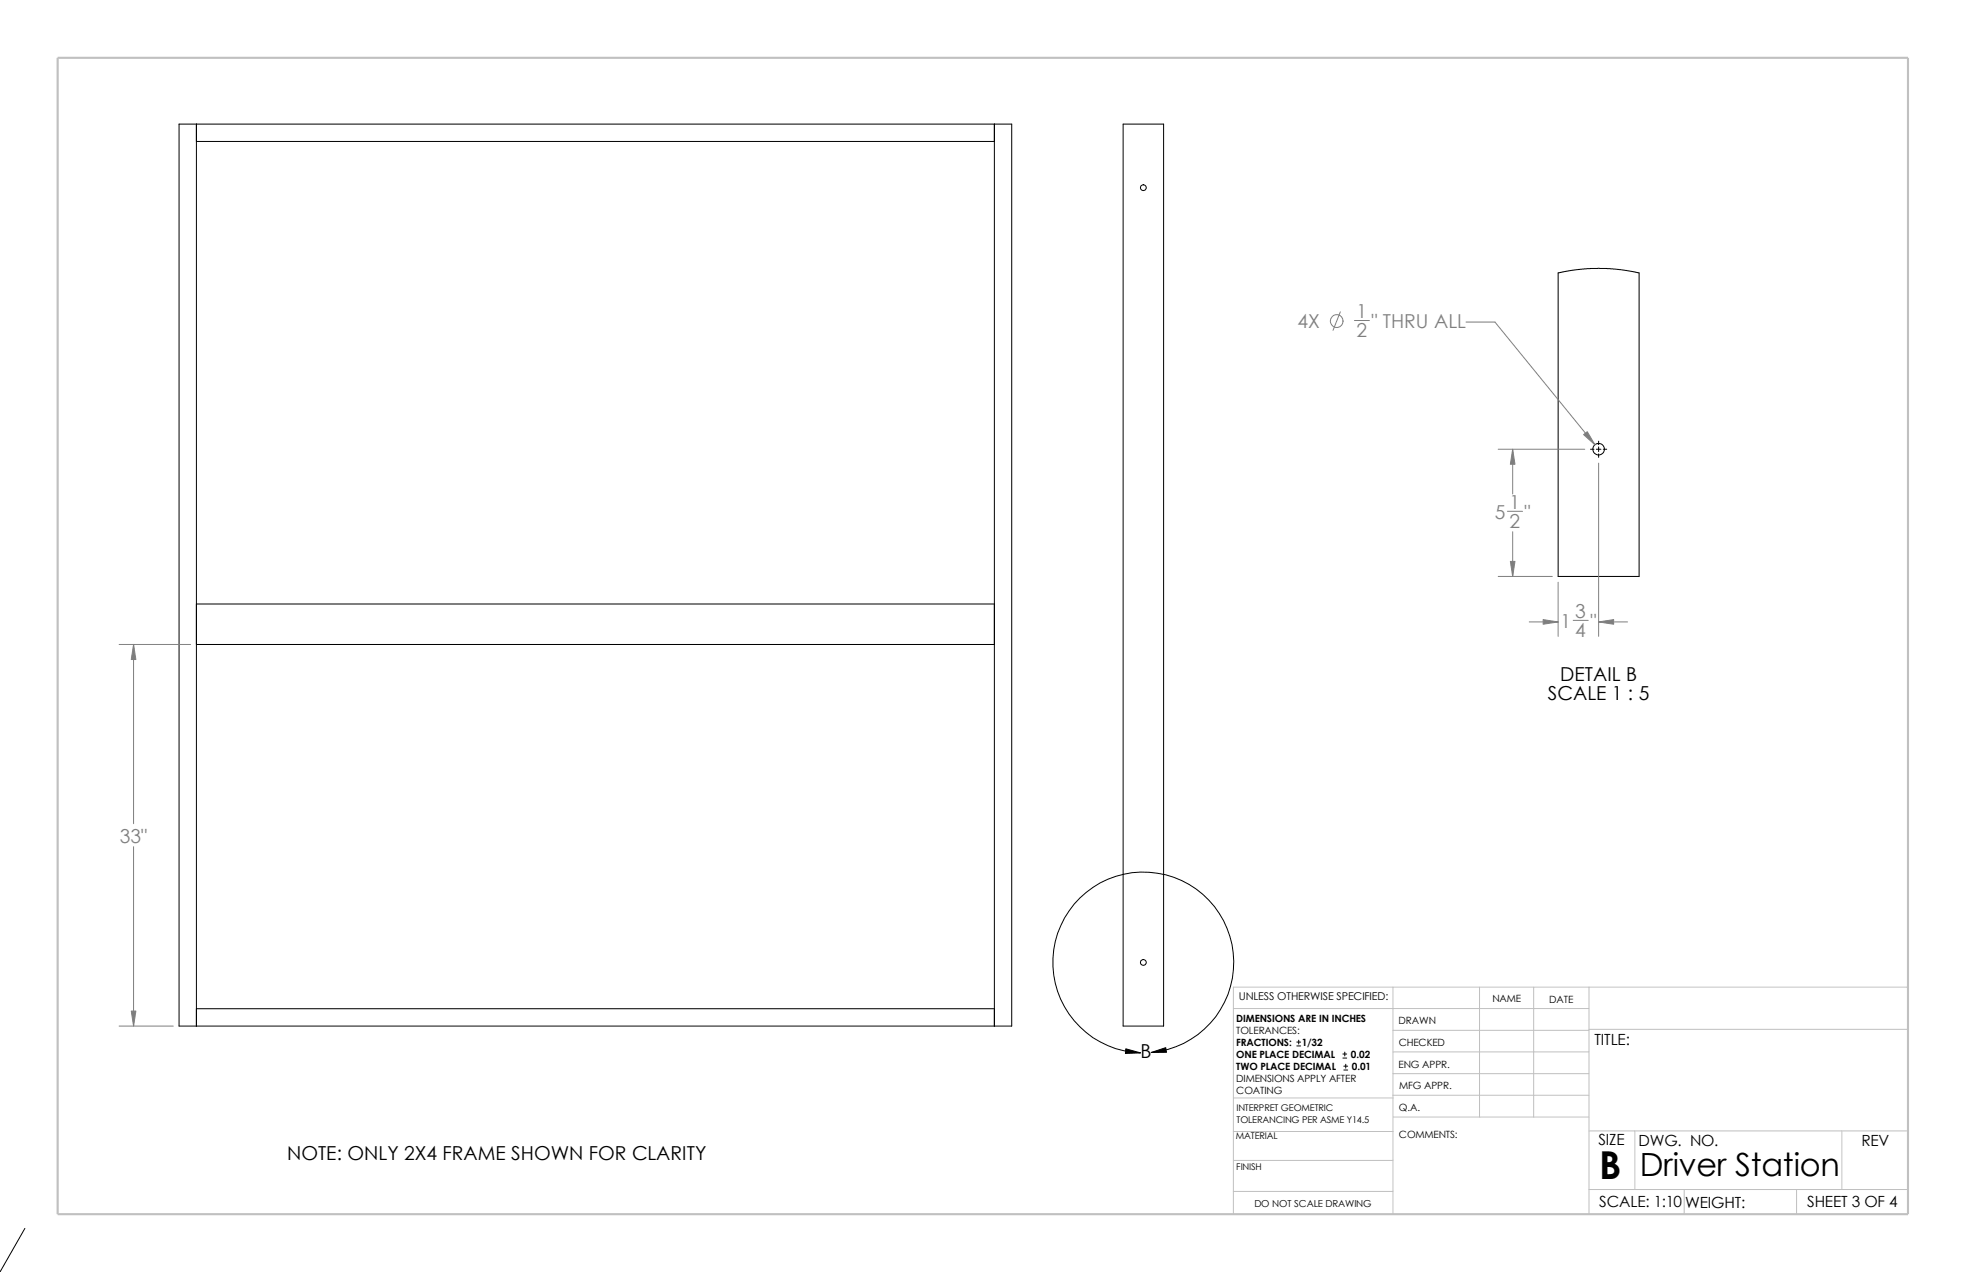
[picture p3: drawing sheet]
<svg xmlns="http://www.w3.org/2000/svg" width="432mm" height="279mm" viewBox="0 0 432 279" stroke-linecap="round" stroke-linejoin="round" font-family="sans-serif">
<g fill="none" stroke="#c0c0c0" stroke-width=".22">
<path d="M305.9 216.8v49.9M325 216.8v28.6M336.8 216.8v28.6M349 216.8v49.9M419.1 216.8h-148.2v49.9M270.9 221.5h78.1M305.9 226.3h43.1M305.9 231.1h43.1M305.9 235.8h43.1M349 226.1h70.1M270.9 248.5h35.1M270.9 254.9h35"/>
<path d="M270.9 241.2h35.1M305.9 240.6h43.1M306 245.4h43M349 248.4h70.1M359.1 248.4v12.9M404.5 248.4v12.9M270.9 261.7h35M349 261.3h70.1M369.9 261.3v5.4M394.6 261.3v5.4"/>
</g>
<path d="M12.7 12.7h406.4v254h-406.4z" fill="none" stroke="#c0c0c0" stroke-width=".47"/>
<g fill="none" stroke="#000" stroke-width=".22">
<path d="M39.3 27.3h182.9v198.1h-182.9zM43.1 27.3v198.1M43.1 31.1h175.3M218.4 27.3v198.1M246.7 27.3h8.9v198.1h-8.9zM342.2 59.9l4.1-.7 4.6-.3 5 .3 4.1 .7v66.7h-17.8zM349.3 98.7h.8M350.6 98.7h1M351.1 96.9v.8M351.1 98.2v1M351.1 99.7v.8M352.1 98.7h.8"/>
<path d="M43.1 132.7h175.3M43.1 141.6h175.3M43.1 221.6h175.3M252.9 231.2a19.8 19.8 0 0 0 15.3-30 19.8 19.8 0 0 0-33.7-.7 19.8 19.8 0 0 0 14.2 30.6l1.8 .2M284.8 229.7h.9M284.8 228.9h.9M285.2 228.5v.8M294.9 232.4h.9M294.9 231.5h.9M295.1 235h.9M295.1 234.2h.9M295.4 231.1v.8"/>
<path d="M295.6 233.8v.8M5.5 269.8l-5.6 9.5"/>
<circle cx="251.1" cy="41.2" r=".64"/>
<circle cx="351.1" cy="98.7" r="1.27"/>
<circle cx="251.1" cy="211.4" r=".64"/>
</g>
<g fill="none" stroke="#808080" stroke-width=".22">
<path d="M294.4 68.5l-1.6 4.1M297.5 70.4h3.3M322 70.7h6.3l22 27M329.1 98.7h19M332.2 98.7v9.8M331.1 112.3h3.3M332.2 116.8v9.8M351.1 101.7v38.1M329.1 126.6h11.9M335.9 136.6h6.3M342.2 127.9v11.9M345.5 136.3h3.3"/>
<path d="M351.1 136.6h6.4M26.2 141.6h15.7M29.3 141.6v39.3M29.3 186v39.4M26.2 225.4h11.9"/>
<circle cx="293.6" cy="70.5" r="1.41"/>
</g>
<g fill="#808080" stroke="#808080" stroke-width=".22">
<path d="M28.8 222.1h1l-.5 3.3z"/>
<path d="M29.3 141.6l.5 3.3h-1z"/>
<path d="M331.7 123.3h1l-.5 3.3z"/>
<path d="M332.2 98.7l.5 3.3h-1z"/>
<path d="M338.9 136.1l3.3 .5-3.3 .5z"/>
<path d="M351.1 136.6l3.3-.5v1z"/>
<path d="M347.8 95.5l.8-.7 1.7 2.9z"/>
</g>
<path d="M247.3 230.4l3.2 .9-3.3 .1zM252.9 231.2l3.1-1.1 .2 1z" fill="#000" stroke="#000" stroke-width=".22"/>
<text font-size="8.5" x="351.2" y="259">B</text>
<text font-size="7" x="360.2" y="258.2">Driver Station</text>
<g font-size="4.2" fill="#808080">
<text x="297.9" y="69.8">1</text>
<text x="285" y="72.1">4X</text>
<text x="297.9" y="74">2</text>
<text x="301.2" y="72.1">&quot; THRU ALL</text>
<text x="331.6" y="111.8">1</text>
<text x="328.3" y="114.1">5</text>
<text x="331.6" y="116">2</text>
<text x="334.9" y="114.1">&quot;</text>
<text x="346" y="135.7">3</text>
<text x="342.7" y="138">1</text>
<text x="346" y="139.9">4</text>
<text x="349.3" y="138">&quot;</text>
<text x="26.3" y="185.1">33&quot;</text>
</g>
<g font-size="4.2">
<text x="342.7" y="149.6">DETAIL B</text>
<text x="340" y="153.8">SCALE 1 : 5</text>
<text x="250.5" y="232.5">B</text>
<text x="63.1" y="254.8">NOTE: ONLY 2X4 FRAME SHOWN FOR CLARITY</text>
</g>
<g font-size="3.4">
<text x="350.2" y="229.5">TITLE:</text>
<text x="351.1" y="251.6">SIZE</text>
<text x="359.9" y="251.6">DWG. NO.</text>
<text x="408.9" y="251.7">REV</text>
<text x="351.2" y="265.2">SCALE: 1:10</text>
<text x="370.1" y="265.3">WEIGHT:</text>
<text x="396.9" y="265.2">SHEET 3 OF 4</text>
</g>
<text font-size="2.4" x="272.1" y="219.7">UNLESS OTHERWISE SPECIFIED:</text>
<g font-size="2.2">
<text x="327.8" y="220.2">NAME</text>
<text x="340.3" y="220.2">DATE</text>
<text x="271.5" y="224.5">DIMENSIONS ARE IN INCHES</text>
<text x="271.5" y="227.2">TOLERANCES:</text>
<text x="307.2" y="225">DRAWN</text>
<text x="271.5" y="229.7">FRACTIONS:</text>
<text x="271.5" y="232.4">ONE PLACE DECIMAL</text>
<text x="285.9" y="229.7">1/32</text>
<text x="296.7" y="232.4">0.02</text>
<text x="307.2" y="229.8">CHECKED</text>
<text x="271.5" y="235.1">TWO PLACE DECIMAL</text>
<text x="271.5" y="237.7">DIMENSIONS APPLY AFTER</text>
<text x="296.9" y="235.1">0.01</text>
<text x="307.2" y="234.5">ENG APPR.</text>
<text x="307.3" y="239.2">MFG APPR.</text>
<text x="271.5" y="240.4">COATING</text>
<text x="307.3" y="244">Q.A.</text>
<text x="307.3" y="250.1">COMMENTS:</text>
</g>
<text font-size="2.1" x="275.5" y="265.1">DO NOT SCALE DRAWING</text>
<g font-size="2">
<text x="271.6" y="244.1">INTERPRET GEOMETRIC</text>
<text x="271.4" y="250.1">MATERIAL</text>
<text x="271.6" y="246.6">TOLERANCING PER ASME Y14.5</text>
<text x="271.5" y="257">FINISH</text>
</g>
</svg>
